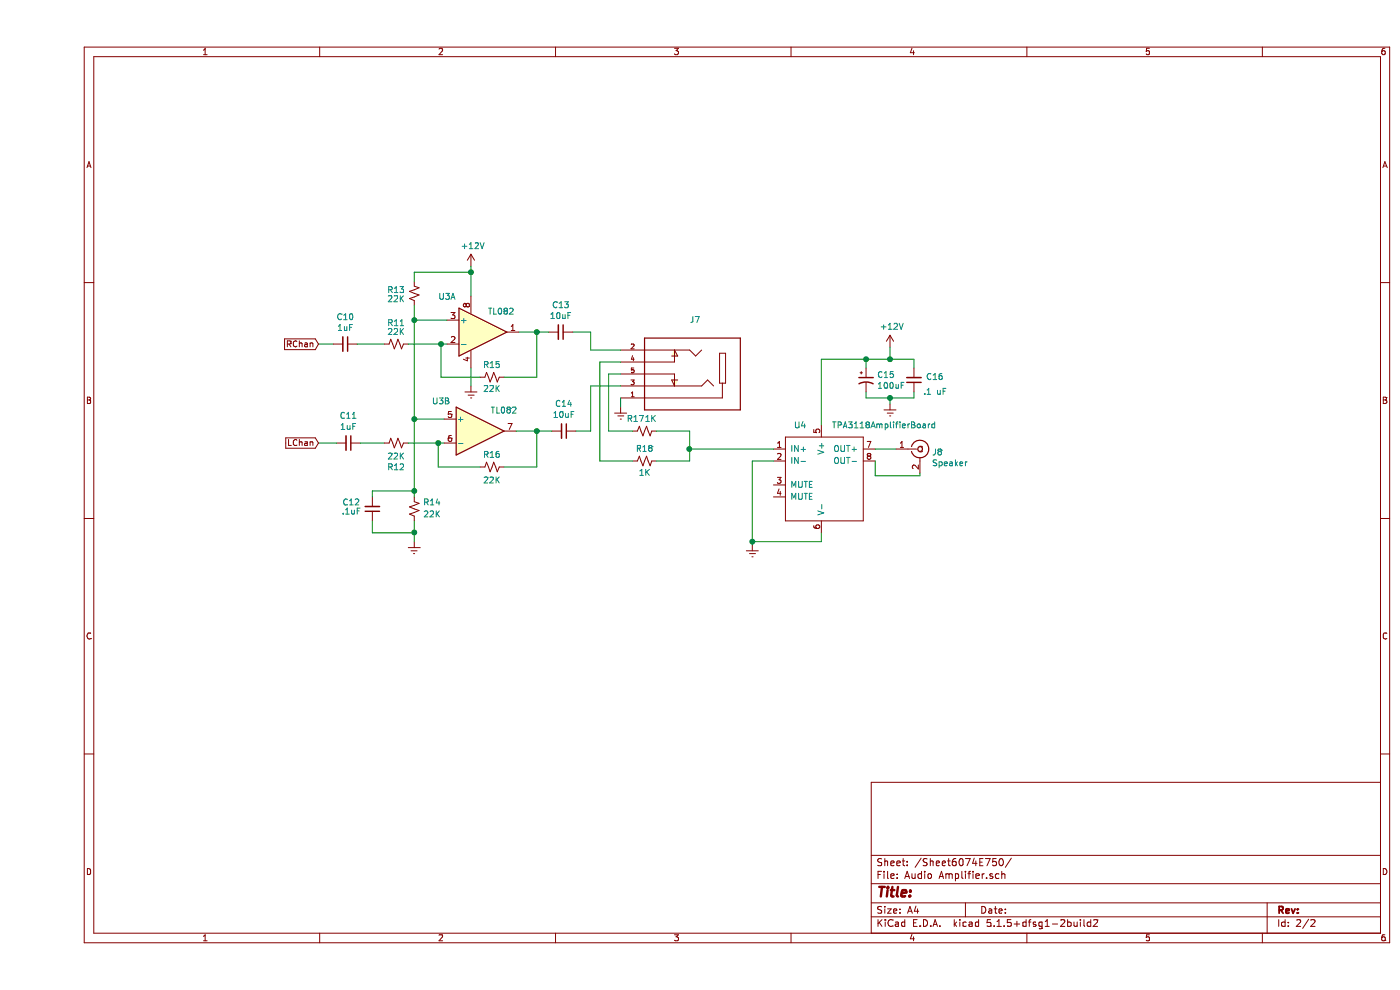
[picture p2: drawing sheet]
EESchema Schematic File Version 4
EELAYER 30 0
EELAYER END
$Descr A4 11693 8268
encoding utf-8
Sheet 2 2
Title ""
Date ""
Rev ""
Comp ""
Comment1 ""
Comment2 ""
Comment3 ""
Comment4 ""
$EndDescr
Text GLabel 2350 2875 0    50   Input ~ 0
RChan
Text GLabel 2350 3700 0    50   Input ~ 0
LChan
$Comp
L Amplifier_Operational:LM358 U3
U 1 1
P 3725 2775
F 0 "U3" H 3425 3075 50  0000 C CNN
F 1 "TL082" H 3875 2950 50  0000 C CNN
F 2 "Arduino controlled radio:TL082CDR" H 3725 2775 50  0001 C CNN
F 3 "http://www.ti.com/lit/ds/symlink/lm2904-n.pdf" H 3725 2775 50  0001 C CNN
	1    3725 2775
	1    0    0    -1  
$EndComp
$Comp
L Device:R_Small_US R?
U 1 1
P 3000 2875
AR Path="/6266C752" Ref="R?"  Part="1" 
AR Path="/6074E751/6266C752" Ref="R11"  Part="1" 
F 0 "R11" V 3175 2875 50  0000 C CNN
F 1 "22K" V 3100 2875 50  0000 C CNN
F 2 "Resistor_SMD:R_0805_2012Metric_Pad1.15x1.40mm_HandSolder" H 3000 2875 50  0001 C CNN
F 3 "https://www.nteinc.com/resistor_web/pdf/100mW.pdf" H 3000 2875 50  0001 C CNN
	1    3000 2875
	0    -1   -1   0   
$EndComp
$Comp
L Device:R_Small_US R?
U 1 1
P 3000 3700
AR Path="/6266CF35" Ref="R?"  Part="1" 
AR Path="/6074E751/6266CF35" Ref="R12"  Part="1" 
F 0 "R12" V 2795 3700 50  0000 C CNN
F 1 "22K" V 2886 3700 50  0000 C CNN
F 2 "Resistor_SMD:R_0805_2012Metric_Pad1.15x1.40mm_HandSolder" H 3000 3700 50  0001 C CNN
F 3 "https://www.nteinc.com/resistor_web/pdf/100mW.pdf" H 3000 3700 50  0001 C CNN
	1    3000 3700
	0    -1   -1   0   
$EndComp
$Comp
L Device:R_Small_US R?
U 1 1
P 3150 2450
AR Path="/6266D525" Ref="R?"  Part="1" 
AR Path="/6074E751/6266D525" Ref="R13"  Part="1" 
F 0 "R13" H 3300 2425 50  0000 C CNN
F 1 "22K" H 3300 2500 50  0000 C CNN
F 2 "Resistor_SMD:R_0805_2012Metric_Pad1.15x1.40mm_HandSolder" H 3150 2450 50  0001 C CNN
F 3 "https://www.nteinc.com/resistor_web/pdf/100mW.pdf" H 3150 2450 50  0001 C CNN
	1    3150 2450
	-1   0    0    1   
$EndComp
$Comp
L Device:C_Small C?
U 1 1
P 2800 4250
AR Path="/626B7B70" Ref="C?"  Part="1" 
AR Path="/6074E751/626B7B70" Ref="C12"  Part="1" 
F 0 "C12" H 2975 4200 50  0000 C CNN
F 1 ".1uF" H 2975 4275 50  0000 C CNN
F 2 "Capacitor_SMD:C_0805_2012Metric_Pad1.15x1.40mm_HandSolder" H 2800 4250 50  0001 C CNN
F 3 "https://content.kemet.com/datasheets/KEM_C1002_X7R_SMD.pdf" H 2800 4250 50  0001 C CNN
	1    2800 4250
	-1   0    0    1   
$EndComp
$Comp
L Device:R_Small_US R?
U 1 1
P 3800 3150
AR Path="/626B9283" Ref="R?"  Part="1" 
AR Path="/6074E751/626B9283" Ref="R15"  Part="1" 
F 0 "R15" V 3900 3150 50  0000 C CNN
F 1 "22K" V 3700 3150 50  0000 C CNN
F 2 "Resistor_SMD:R_0805_2012Metric_Pad1.15x1.40mm_HandSolder" H 3800 3150 50  0001 C CNN
F 3 "https://www.nteinc.com/resistor_web/pdf/100mW.pdf" H 3800 3150 50  0001 C CNN
	1    3800 3150
	0    -1   -1   0   
$EndComp
$Comp
L Device:R_Small_US R?
U 1 1
P 3800 3900
AR Path="/626C27F6" Ref="R?"  Part="1" 
AR Path="/6074E751/626C27F6" Ref="R16"  Part="1" 
F 0 "R16" V 3900 3900 50  0000 C CNN
F 1 "22K" V 3686 3900 50  0000 C CNN
F 2 "Resistor_SMD:R_0805_2012Metric_Pad1.15x1.40mm_HandSolder" H 3800 3900 50  0001 C CNN
F 3 "https://www.nteinc.com/resistor_web/pdf/100mW.pdf" H 3800 3900 50  0001 C CNN
	1    3800 3900
	0    -1   -1   0   
$EndComp
$Comp
L power:GNDREF #PWR?
U 1 1
P 3150 4525
AR Path="/626DE4E1" Ref="#PWR?"  Part="1" 
AR Path="/6074E751/626DE4E1" Ref="#PWR024"  Part="1" 
F 0 "#PWR024" H 3150 4275 50  0001 C CNN
F 1 "GNDREF" H 3155 4352 50  0001 C CNN
F 2 "" H 3150 4525 50  0001 C CNN
F 3 "" H 3150 4525 50  0001 C CNN
	1    3150 4525
	1    0    0    -1  
$EndComp
$Comp
L Device:C_Small C?
U 1 1
P 2575 2875
AR Path="/626F3FC6" Ref="C?"  Part="1" 
AR Path="/6074E751/626F3FC6" Ref="C10"  Part="1" 
F 0 "C10" V 2346 2875 50  0000 C CNN
F 1 "1uF" V 2437 2875 50  0000 C CNN
F 2 "Capacitor_SMD:C_0805_2012Metric_Pad1.15x1.40mm_HandSolder" H 2575 2875 50  0001 C CNN
F 3 "https://content.kemet.com/datasheets/KEM_C1002_X7R_SMD.pdf" H 2575 2875 50  0001 C CNN
	1    2575 2875
	0    1    1    0   
$EndComp
$Comp
L Device:C_Small C?
U 1 1
P 2600 3700
AR Path="/626F4AB3" Ref="C?"  Part="1" 
AR Path="/6074E751/626F4AB3" Ref="C11"  Part="1" 
F 0 "C11" V 2371 3700 50  0000 C CNN
F 1 "1uF" V 2462 3700 50  0000 C CNN
F 2 "Capacitor_SMD:C_0805_2012Metric_Pad1.15x1.40mm_HandSolder" H 2600 3700 50  0001 C CNN
F 3 "https://content.kemet.com/datasheets/KEM_C1002_X7R_SMD.pdf" H 2600 3700 50  0001 C CNN
	1    2600 3700
	0    1    1    0   
$EndComp
Wire Wire Line
	2675 2875 2900 2875
Wire Wire Line
	2700 3700 2900 3700
$Comp
L Amplifier_Operational:LM358 U3
U 2 1
P 3700 3600
F 0 "U3" H 3375 3850 50  0000 C CNN
F 1 "TL082" H 3900 3775 50  0000 C CNN
F 2 "" H 3700 3600 50  0001 C CNN
F 3 "http://www.ti.com/lit/ds/symlink/lm2904-n.pdf" H 3700 3600 50  0001 C CNN
	2    3700 3600
	1    0    0    -1  
$EndComp
$Comp
L Amplifier_Operational:LM358 U3
U 3 1
P 3725 2775
F 0 "U3" H 3683 2821 50  0001 L CNN
F 1 "LM358" H 3683 2730 50  0001 L CNN
F 2 "" H 3725 2775 50  0001 C CNN
F 3 "http://www.ti.com/lit/ds/symlink/lm2904-n.pdf" H 3725 2775 50  0001 C CNN
	3    3725 2775
	1    0    0    -1  
$EndComp
$Comp
L power:+12V #PWR025
U 1 1
P 3625 2225
F 0 "#PWR025" H 3625 2075 50  0001 C CNN
F 1 "+12V" H 3640 2398 50  0000 C CNN
F 2 "" H 3625 2225 50  0001 C CNN
F 3 "" H 3625 2225 50  0001 C CNN
	1    3625 2225
	1    0    0    -1  
$EndComp
$Comp
L Device:R_Small_US R?
U 1 1
P 3150 4250
AR Path="/62754ACC" Ref="R?"  Part="1" 
AR Path="/6074E751/62754ACC" Ref="R14"  Part="1" 
F 0 "R14" H 3000 4200 50  0000 C CNN
F 1 "22K" H 3000 4300 50  0000 C CNN
F 2 "Resistor_SMD:R_0805_2012Metric_Pad1.15x1.40mm_HandSolder" H 3150 4250 50  0001 C CNN
F 3 "https://www.nteinc.com/resistor_web/pdf/100mW.pdf" H 3150 4250 50  0001 C CNN
	1    3150 4250
	-1   0    0    1   
$EndComp
Wire Wire Line
	4000 3600 4175 3600
Wire Wire Line
	4025 2775 4175 2775
Wire Wire Line
	4175 2775 4175 3150
Wire Wire Line
	4175 3150 3900 3150
Connection ~ 4175 2775
Wire Wire Line
	4175 2775 4275 2775
Wire Wire Line
	3700 3150 3375 3150
Wire Wire Line
	3375 3150 3375 2875
Wire Wire Line
	3375 2875 3425 2875
Wire Wire Line
	3375 2875 3100 2875
Connection ~ 3375 2875
Wire Wire Line
	3400 3700 3350 3700
Wire Wire Line
	4175 3600 4175 3900
Wire Wire Line
	4175 3900 3900 3900
Connection ~ 4175 3600
Wire Wire Line
	4175 3600 4300 3600
Wire Wire Line
	3700 3900 3350 3900
Wire Wire Line
	3350 3900 3350 3700
Connection ~ 3350 3700
Wire Wire Line
	3350 3700 3100 3700
Wire Wire Line
	3150 2550 3150 2675
Wire Wire Line
	3150 4100 2800 4100
Wire Wire Line
	2800 4100 2800 4150
Connection ~ 3150 4100
Wire Wire Line
	3150 4100 3150 4150
Wire Wire Line
	3150 4350 3150 4450
Wire Wire Line
	2800 4350 2800 4450
Wire Wire Line
	2800 4450 3150 4450
Connection ~ 3150 4450
Wire Wire Line
	3150 4450 3150 4525
Wire Wire Line
	3625 2475 3625 2275
Wire Wire Line
	3150 2350 3150 2275
Wire Wire Line
	3150 2275 3625 2275
Connection ~ 3625 2275
Wire Wire Line
	3425 2675 3150 2675
Connection ~ 3150 2675
Wire Wire Line
	3150 2675 3150 3500
Wire Wire Line
	3400 3500 3150 3500
Wire Wire Line
	3150 3500 3150 4100
$Comp
L Device:R_Small_US R?
U 1 1
P 5075 3600
AR Path="/6280734A" Ref="R?"  Part="1" 
AR Path="/6074E751/6280734A" Ref="R17"  Part="1" 
F 0 "R17" V 5175 3675 50  0000 C CNN
F 1 "1K" V 5175 3550 50  0000 C CNN
F 2 "Resistor_SMD:R_0805_2012Metric_Pad1.15x1.40mm_HandSolder" H 5075 3600 50  0001 C CNN
F 3 "https://www.nteinc.com/resistor_web/pdf/100mW.pdf" H 5075 3600 50  0001 C CNN
	1    5075 3600
	0    -1   -1   0   
$EndComp
$Comp
L Device:R_Small_US R?
U 1 1
P 5075 3850
AR Path="/62807C47" Ref="R?"  Part="1" 
AR Path="/6074E751/62807C47" Ref="R18"  Part="1" 
F 0 "R18" V 5175 3850 50  0000 C CNN
F 1 "1K" V 4975 3850 50  0000 C CNN
F 2 "Resistor_SMD:R_0805_2012Metric_Pad1.15x1.40mm_HandSolder" H 5075 3850 50  0001 C CNN
F 3 "https://www.nteinc.com/resistor_web/pdf/100mW.pdf" H 5075 3850 50  0001 C CNN
	1    5075 3850
	0    -1   -1   0   
$EndComp
$Comp
L Arduino~Controlled~Radio:SJ1-3525NG J7
U 1 1
P 5475 3125
F 0 "J7" H 5500 2675 50  0000 R CNN
F 1 "SJ1-3525NG" V 7925 4250 50  0001 R CNN
F 2 "Arduino controlled radio:CUI_SJ1-3525NG" H 5475 3125 50  0001 L BNN
F 3 "" H 5475 3125 50  0001 L BNN
F 4 "1.01" H 5475 3125 50  0001 L BNN "PARTREV"
F 5 "CUI" H 5475 3125 50  0001 L BNN "MANUFACTURER"
F 6 "Manufacturer recommendation" H 5475 3125 50  0001 L BNN "STANDARD"
	1    5475 3125
	-1   0    0    1   
$EndComp
Wire Wire Line
	4475 2775 4625 2775
Wire Wire Line
	4625 2775 4625 2925
Wire Wire Line
	4625 2925 4875 2925
Wire Wire Line
	4625 3600 4625 3225
Wire Wire Line
	4625 3225 4875 3225
Wire Wire Line
	4875 3125 4775 3125
Wire Wire Line
	4700 3025 4875 3025
$Comp
L Connector:Conn_Coaxial J8
U 1 1
P 7375 3750
F 0 "J8" H 7475 3725 50  0000 L CNN
F 1 "Speaker" H 7475 3634 50  0000 L CNN
F 2 "Arduino controlled radio:CUI_RCJ-045" H 7375 3750 50  0001 C CNN
F 3 " ~" H 7375 3750 50  0001 C CNN
	1    7375 3750
	1    0    0    -1  
$EndComp
Wire Wire Line
	4700 3025 4700 3850
Wire Wire Line
	4700 3850 4975 3850
Wire Wire Line
	4775 3125 4775 3600
Wire Wire Line
	4775 3600 4975 3600
Wire Wire Line
	5175 3600 5450 3600
Wire Wire Line
	5175 3850 5450 3850
Wire Wire Line
	4500 3600 4625 3600
$Comp
L power:GNDREF #PWR027
U 1 1
P 4875 3400
F 0 "#PWR027" H 4875 3150 50  0001 C CNN
F 1 "GNDREF" H 4880 3227 50  0001 C CNN
F 2 "" H 4875 3400 50  0001 C CNN
F 3 "" H 4875 3400 50  0001 C CNN
	1    4875 3400
	1    0    0    -1  
$EndComp
Wire Wire Line
	4875 3325 4875 3400
Wire Wire Line
	2475 2875 2350 2875
Wire Wire Line
	2500 3700 2350 3700
Connection ~ 3150 3500
$Comp
L power:GNDREF #PWR?
U 1 1
P 3625 3225
AR Path="/622F45BF" Ref="#PWR?"  Part="1" 
AR Path="/6074E751/622F45BF" Ref="#PWR026"  Part="1" 
F 0 "#PWR026" H 3625 2975 50  0001 C CNN
F 1 "GNDREF" H 3630 3052 50  0001 C CNN
F 2 "" H 3625 3225 50  0001 C CNN
F 3 "" H 3625 3225 50  0001 C CNN
	1    3625 3225
	1    0    0    -1  
$EndComp
Wire Wire Line
	3625 3075 3625 3225
$Comp
L Device:C_Small C?
U 1 1
P 4375 2775
AR Path="/62286222" Ref="C?"  Part="1" 
AR Path="/6074E751/62286222" Ref="C13"  Part="1" 
F 0 "C13" V 4146 2775 50  0000 C CNN
F 1 "10uF" V 4237 2775 50  0000 C CNN
F 2 "Capacitor_SMD:C_0805_2012Metric_Pad1.15x1.40mm_HandSolder" H 4375 2775 50  0001 C CNN
F 3 "https://content.kemet.com/datasheets/KEM_C1002_X7R_SMD.pdf" H 4375 2775 50  0001 C CNN
	1    4375 2775
	0    1    1    0   
$EndComp
$Comp
L Device:C_Small C?
U 1 1
P 4400 3600
AR Path="/6228E17B" Ref="C?"  Part="1" 
AR Path="/6074E751/6228E17B" Ref="C14"  Part="1" 
F 0 "C14" V 4171 3600 50  0000 C CNN
F 1 "10uF" V 4262 3600 50  0000 C CNN
F 2 "Capacitor_SMD:C_0805_2012Metric_Pad1.15x1.40mm_HandSolder" H 4400 3600 50  0001 C CNN
F 3 "https://content.kemet.com/datasheets/KEM_C1002_X7R_SMD.pdf" H 4400 3600 50  0001 C CNN
	1    4400 3600
	0    1    1    0   
$EndComp
$Comp
L Arduino~Controlled~Radio:TPA3118AmplifierBoard U4
U 1 1
P 6650 3500
F 0 "U4" H 6375 3450 50  0000 C CNN
F 1 "TPA3118AmplifierBoard" H 7075 3450 50  0000 C CNN
F 2 "Arduino controlled radio:TPA3118_Board" H 6650 3500 50  0001 C CNN
F 3 "" H 6650 3500 50  0001 C CNN
	1    6650 3500
	1    0    0    -1  
$EndComp
Wire Wire Line
	5450 3600 5450 3750
Wire Wire Line
	6150 3750 5450 3750
Connection ~ 5450 3750
Wire Wire Line
	5450 3750 5450 3850
$Comp
L power:GNDREF #PWR?
U 1 1
P 5975 4550
AR Path="/62376C06" Ref="#PWR?"  Part="1" 
AR Path="/6074E751/62376C06" Ref="#PWR028"  Part="1" 
F 0 "#PWR028" H 5975 4300 50  0001 C CNN
F 1 "GNDREF" H 5980 4377 50  0001 C CNN
F 2 "" H 5975 4550 50  0001 C CNN
F 3 "" H 5975 4550 50  0001 C CNN
	1    5975 4550
	1    0    0    -1  
$EndComp
Wire Wire Line
	5975 4550 5975 4525
Wire Wire Line
	5975 3850 6150 3850
Wire Wire Line
	6550 4525 5975 4525
Connection ~ 5975 4525
Wire Wire Line
	5975 4525 5975 3850
Wire Wire Line
	7175 3750 7000 3750
Wire Wire Line
	7000 3850 7000 3975
Wire Wire Line
	6550 4450 6550 4525
Wire Wire Line
	3625 2275 3625 2225
$Comp
L power:+12V #PWR029
U 1 1
P 7125 2900
F 0 "#PWR029" H 7125 2750 50  0001 C CNN
F 1 "+12V" H 7140 3073 50  0000 C CNN
F 2 "" H 7125 2900 50  0001 C CNN
F 3 "" H 7125 2900 50  0001 C CNN
	1    7125 2900
	1    0    0    -1  
$EndComp
$Comp
L Device:CP1_Small C15
U 1 1
P 6925 3175
F 0 "C15" H 7016 3221 50  0000 L CNN
F 1 "100uF" H 7016 3130 50  0000 L CNN
F 2 "Capacitor_SMD:C_Elec_6.3x5.4" H 6925 3175 50  0001 C CNN
F 3 "~" H 6925 3175 50  0001 C CNN
	1    6925 3175
	1    0    0    -1  
$EndComp
$Comp
L power:GNDREF #PWR?
U 1 1
P 7125 3375
AR Path="/623B24B2" Ref="#PWR?"  Part="1" 
AR Path="/6074E751/623B24B2" Ref="#PWR030"  Part="1" 
F 0 "#PWR030" H 7125 3125 50  0001 C CNN
F 1 "GNDREF" H 7130 3202 50  0001 C CNN
F 2 "" H 7125 3375 50  0001 C CNN
F 3 "" H 7125 3375 50  0001 C CNN
	1    7125 3375
	1    0    0    -1  
$EndComp
$Comp
L Device:C_Small C?
U 1 1
P 7325 3175
AR Path="/623B313B" Ref="C?"  Part="1" 
AR Path="/6074E751/623B313B" Ref="C16"  Part="1" 
F 0 "C16" H 7150 3150 50  0000 C CNN
F 1 ".1 uF" H 7150 3275 50  0000 C CNN
F 2 "Capacitor_SMD:C_0805_2012Metric_Pad1.15x1.40mm_HandSolder" H 7325 3175 50  0001 C CNN
F 3 "https://content.kemet.com/datasheets/KEM_C1002_X7R_SMD.pdf" H 7325 3175 50  0001 C CNN
	1    7325 3175
	-1   0    0    1   
$EndComp
Wire Wire Line
	6925 3275 6925 3325
Wire Wire Line
	6925 3325 7125 3325
Wire Wire Line
	7125 3325 7125 3375
Wire Wire Line
	7325 3275 7325 3325
Wire Wire Line
	7325 3325 7125 3325
Connection ~ 7125 3325
Wire Wire Line
	6550 3550 6550 3000
Wire Wire Line
	6550 3000 6925 3000
Wire Wire Line
	6925 3000 6925 3075
Wire Wire Line
	6925 3000 7125 3000
Wire Wire Line
	7325 3000 7325 3075
Connection ~ 6925 3000
Wire Wire Line
	7125 2900 7125 3000
Connection ~ 7125 3000
Wire Wire Line
	7125 3000 7325 3000
Wire Wire Line
	7375 3950 7375 3975
Wire Wire Line
	7000 3975 7375 3975
$EndSCHEMATC
